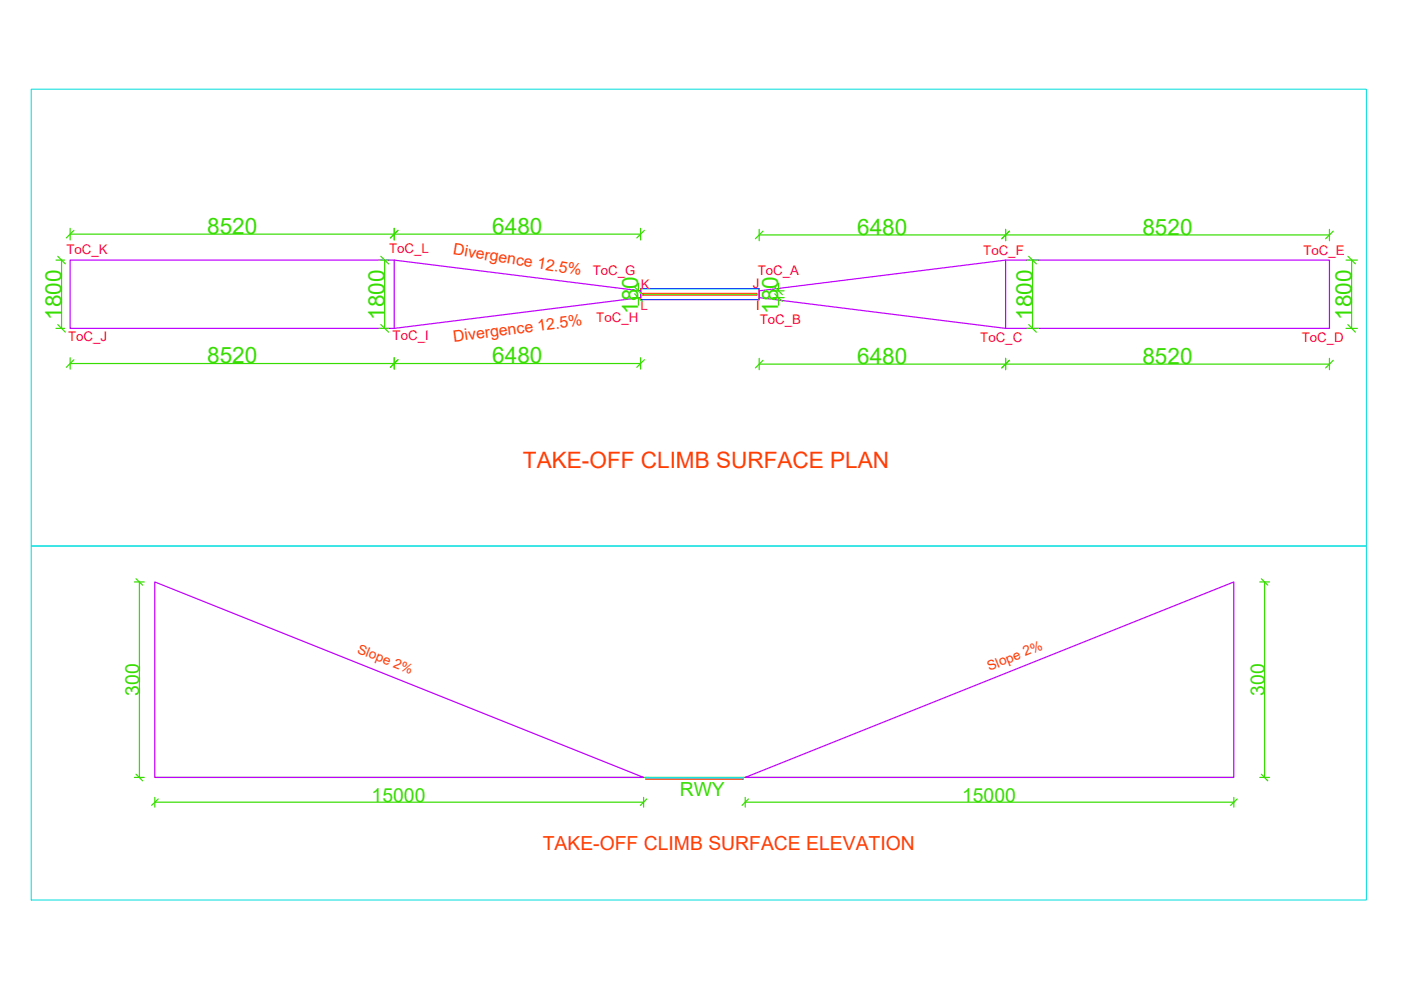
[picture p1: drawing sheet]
<svg xmlns="http://www.w3.org/2000/svg" width="297mm" height="210mm" viewBox="0 0 297 210" stroke-linecap="round" stroke-linejoin="round" font-family="sans-serif">
<!-- layer: Dimtxt -->
<g fill="none" stroke="#37dd00" stroke-width=".25">
<path d="M11.9 55.1h1.8M13.1 55.1v14.5M14.9 48.4v2.5M14.9 49.6h120.9M80.4 55.1h2M81.5 55.1v14.5M83.6 48.4v2.5M135.8 48.4v2.5M161 48.6v2.4M161 49.8h120.9M213.2 48.6v2.4M217.7 55.1h2.4"/>
<path d="M218.9 55.1v14.5M281.9 48.6v2.4M285.4 55.1h2.4M286.6 55.1v14.5M11.9 69.6h1.8M14.9 75.8v2.5M14.9 77.1h120.9M80.4 69.6h2M83.6 75.8v2.5M134.1 63.1h1.3v1.6M135.4 60.1v1.6h-1.3M135.8 75.8v2.5"/>
<path d="M161 76v2.4M161 77.2h120.9M163.8 61.7h2.5M163.8 63.1h2.5M165.1 60.1v1.6M165.1 63.1v1.6M213.2 76v2.4M217.7 69.6h2.4M281.9 76v2.4M285.4 69.6h2.4M28.5 123.4h2.1M29.6 123.4v41.4"/>
<path d="M267.1 123.4h2.1M268.1 123.4v41.4M28.5 164.8h2.1M32.8 164.8h228.8M32.8 169.1v2M32.8 170.1h103.7M136.5 169.1v2M158 170.1h103.6M158 169.1v2M261.6 169.1v2M267.1 164.8h2.1"/>
</g>
<!-- layer: ToC -->
<path d="M14.9 55.1h68.7l52.2 6.6v1.4l-52.2 6.5h-68.7zM83.6 55.1v14.5M213.2 55.1v14.5M161 61.7l52.2-6.6h68.7v14.5h-68.7l-52.2-6.5zM32.8 123.4l103.7 41.4h-103.7zM158 164.8l103.6-41.4v41.4z" fill="none" stroke="#bf00ff" stroke-width=".25"/>
<!-- layer: 0 -->
<g fill="none" stroke="#37dd00" stroke-width=".25">
<path d="M12.2 54.3l1.7 1.7M15.7 48.8l-1.6 1.6M80.7 54.3l1.7 1.7M84.4 48.8l-1.6 1.6M136.6 48.8l-1.6 1.6M161.8 49l-1.6 1.6M214 49l-1.6 1.6M218.1 54.3l1.6 1.7M282.7 49l-1.6 1.6M285.8 54.3l1.6 1.7M12.2 68.8l1.7 1.6M15.7 76.3l-1.6 1.6"/>
<path d="M80.7 68.8l1.7 1.6M84.4 76.3l-1.6 1.6M134.5 60.9l1.7 1.6M134.5 62.3l1.7 1.6M136.6 76.3l-1.6 1.6M161.8 76.4l-1.6 1.6M164.3 60.9l1.6 1.6M164.3 62.3l1.6 1.6M214 76.4l-1.6 1.6M218.1 68.8l1.6 1.6M282.7 76.4l-1.6 1.6M285.8 68.8l1.6 1.6"/>
<path d="M28.8 122.7l1.4 1.4M267.4 122.7l1.4 1.4M28.8 164.2l1.4 1.4M33.5 169.4l-1.4 1.4M137.1 169.4l-1.3 1.4M158.7 169.4l-1.4 1.4M262.3 169.4l-1.4 1.4M267.4 164.2l1.4 1.4"/>
</g>
<!-- layer: Approach Elev -->
<path d="M136.9 164.8l20.7 .4v-.4zM136.9 164.8l20.7 .4h-20.7z" fill="#0dd" stroke="#0dd" stroke-width=".21"/>
<!-- layer: Approach -->
<path d="M135.8 61.2v2.3M161 61.2v2.3M136.9 165.2h20.7" fill="none" stroke="#ff3f00" stroke-width=".25"/>
<!-- layer: Approach Elev -->
<path d="M136.9 164.8v.4M157.6 164.8v.4" fill="none" stroke="#0dd" stroke-width=".25"/>
<!-- layer: Runway -->
<path d="M136.3 62.2h24.2v.4h-24.2zM136.3 62.2v.4" fill="none" stroke="#f00" stroke-width=".25"/>
<!-- layer: RWY Strip -->
<path d="M135.8 61.2h25.2v2.3h-25.2z" fill="none" stroke="#003fff" stroke-width=".25"/>
<!-- layer: RWY CL -->
<path d="M136.3 62.4h24.2" fill="none" stroke="#3fff00" stroke-width=".25"/>
<!-- layer: Approach Elev -->
<path d="M6.6 18.9h283.1v96.9h-283.1zM6.6 115.8h283.1v75h-283.1z" fill="none" stroke="#0dd" stroke-width=".21"/>
<g font-size="4.8" fill="#37dd00">
<text x="43.9" y="49.6">8520</text>
<text x="104.4" y="49.6">6480</text>
<text x="181.8" y="49.8">6480</text>
<text x="242.2" y="49.8">8520</text>
<text x="13" y="67.8" transform="rotate(-90 13 67.8)">1800</text>
<text x="81.5" y="67.8" transform="rotate(-90 81.5 67.8)">1800</text>
<text x="135.3" y="66.5" transform="rotate(-90 135.3 66.5)">180</text>
<text x="165" y="66.5" transform="rotate(-90 165 66.5)">180</text>
<text x="218.9" y="67.8" transform="rotate(-90 218.9 67.8)">1800</text>
<text x="286.5" y="67.8" transform="rotate(-90 286.5 67.8)">1800</text>
<text x="43.9" y="77">8520</text>
<text x="104.4" y="77">6480</text>
<text x="181.8" y="77.1">6480</text>
<text x="242.2" y="77.1">8520</text>
</g>
<text font-size="4.8" fill="#ff3f00" x="110.9" y="99.1">TAKE-OFF CLIMB SURFACE PLAN</text>
<g font-size="4.1" fill="#37dd00">
<text x="29.5" y="147.5" transform="rotate(-90 29.5 147.5)">300</text>
<text x="268.1" y="147.5" transform="rotate(-90 268.1 147.5)">300</text>
<text x="78.8" y="170">15000</text>
<text x="144.1" y="168.9">RWY</text>
<text x="204" y="170">15000</text>
</g>
<text font-size="4.1" fill="#ff3f00" x="115.1" y="180.2">TAKE-OFF CLIMB SURFACE ELEVATION</text>
<g font-size="3.4" fill="#ff3f00">
<text x="95.9" y="53.9" transform="rotate(9 95.9 53.9)">Divergence 12.5%</text>
<text x="96.2" y="72.5" transform="rotate(-7 96.2 72.5)">Divergence 12.5%</text>
</g>
<g font-size="2.9" fill="#ff3f00">
<text x="75.6" y="138.4" transform="rotate(21 75.6 138.4)">Slope 2%</text>
<text x="209.8" y="142.3" transform="rotate(-22 209.8 142.3)">Slope 2%</text>
</g>
<g font-size="2.8" fill="#ff003f">
<text x="14.1" y="53.7">ToC_K</text>
<text x="82.5" y="53.7">ToC_L</text>
<text x="276.4" y="54">ToC_E</text>
<text x="125.7" y="58.3">ToC_G</text>
<text x="160.7" y="58.4">ToC_A</text>
<text x="208.5" y="54">ToC_F</text>
<text x="135.8" y="65.7">L</text>
<text x="135.9" y="61.2">K</text>
<text x="159.6" y="61.1">J</text>
<text x="160.3" y="65.8">I</text>
<text x="126.4" y="68.4">ToC_H</text>
<text x="161.1" y="68.6">ToC_B</text>
<text x="14.4" y="72.3">ToC_J</text>
<text x="83.2" y="72.2">ToC_I</text>
<text x="207.8" y="72.5">ToC_C</text>
<text x="276" y="72.4">ToC_D</text>
</g>
</svg>
